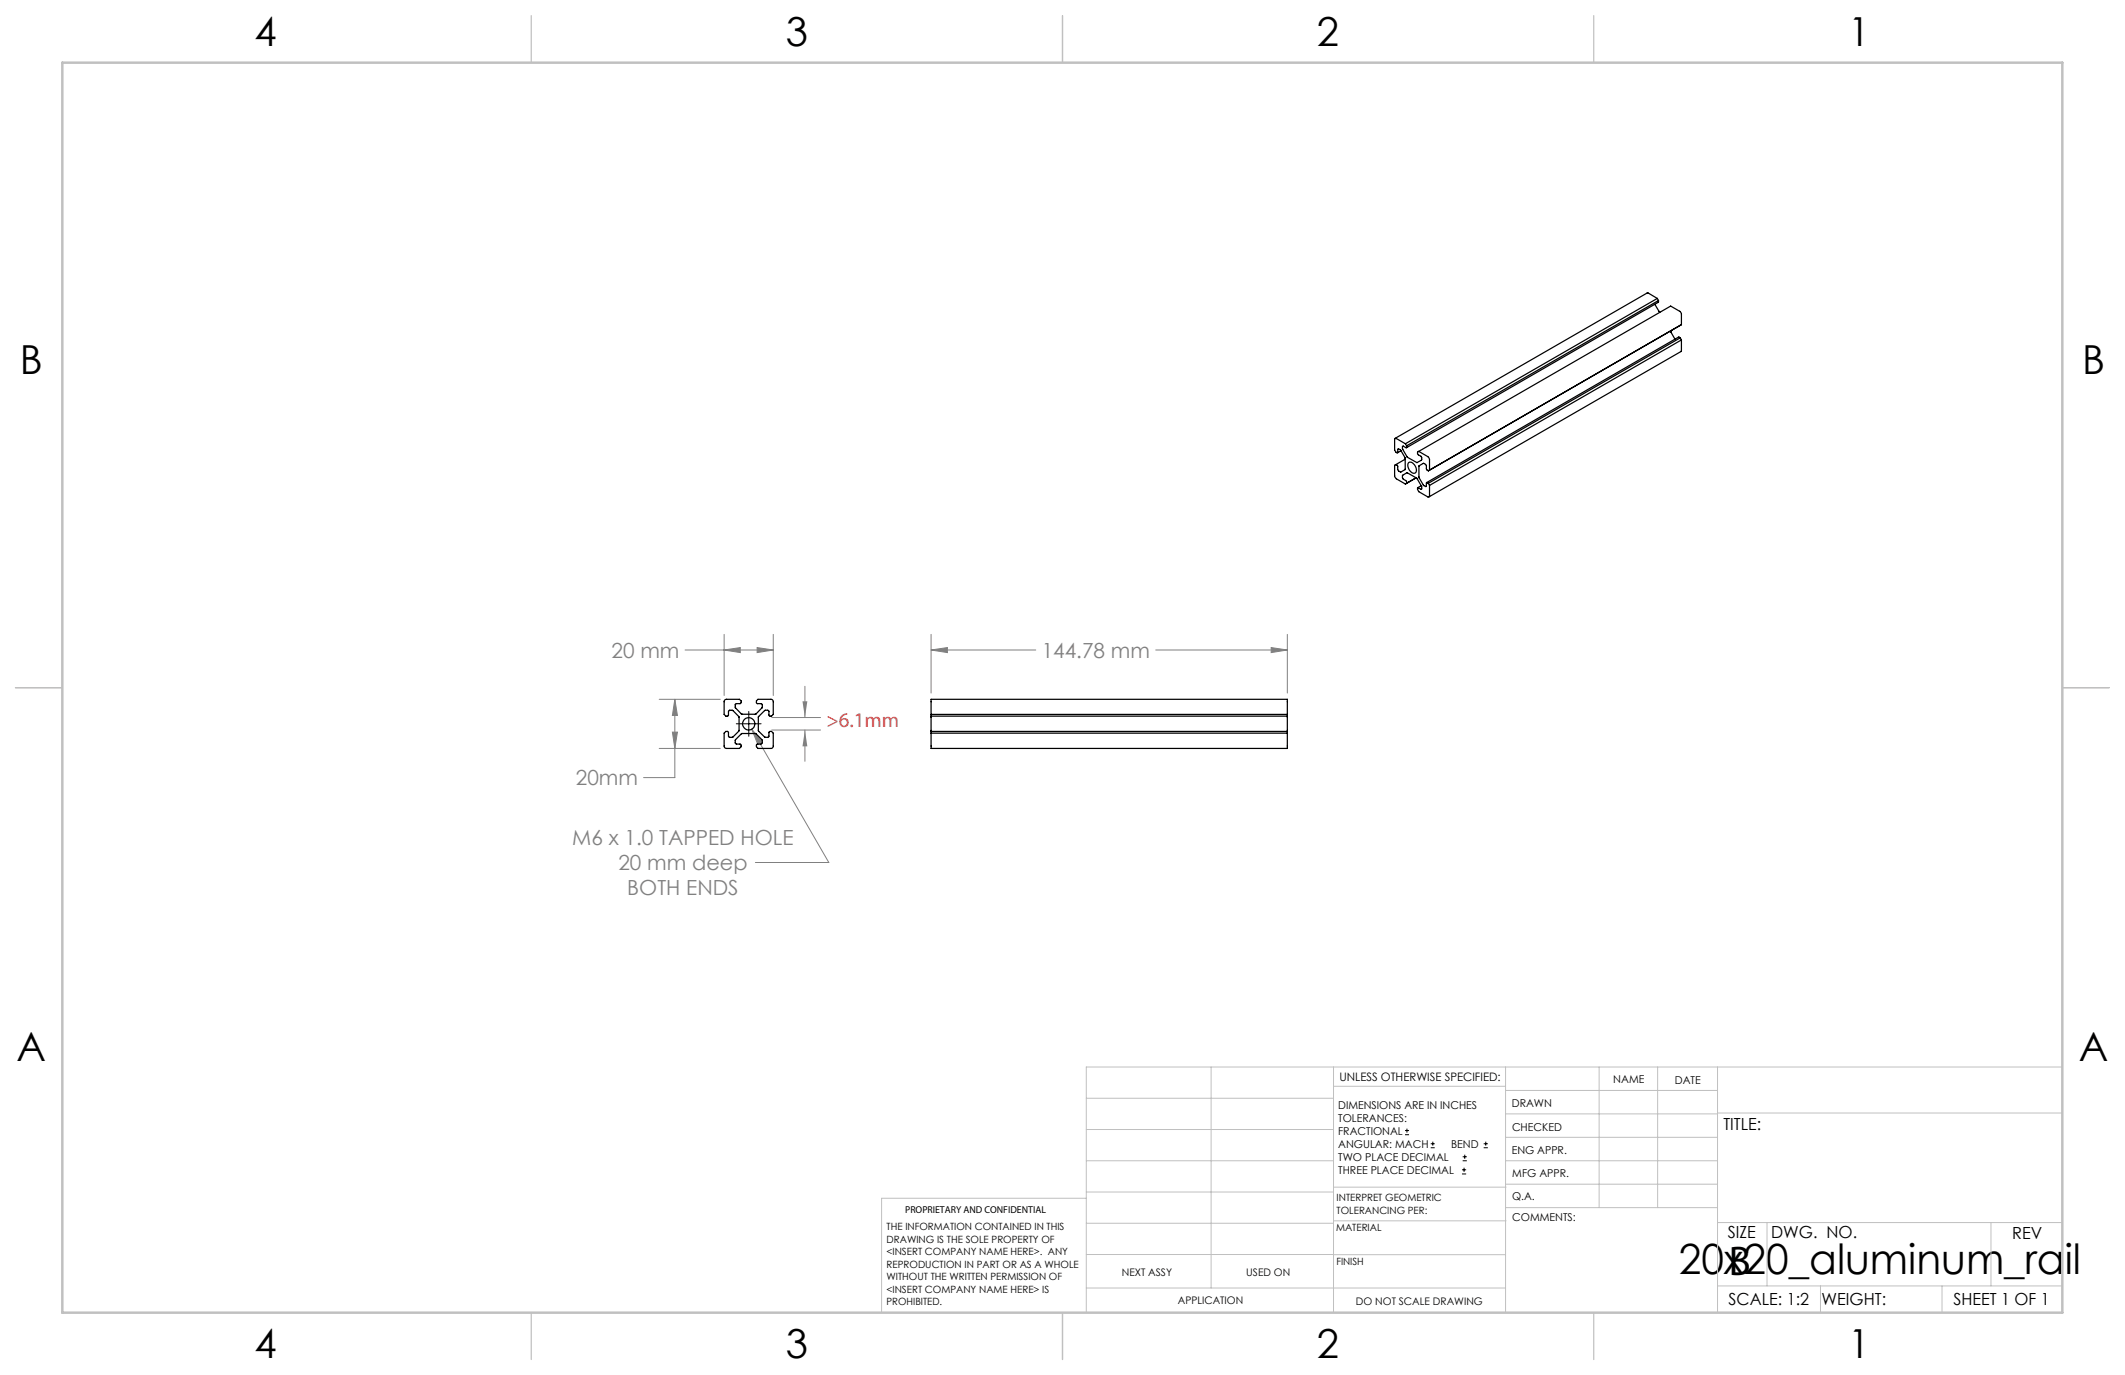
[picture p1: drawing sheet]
<svg xmlns="http://www.w3.org/2000/svg" width="432mm" height="279mm" viewBox="0 0 432 279" stroke-linecap="round" stroke-linejoin="round" font-family="sans-serif">
<!-- layer: Layer 1 -->
<g fill="none" stroke="#000" stroke-width=".2">
<path d="M149.6 147.1h5.1M152.2 144.6v5M285.5 230.6h.8M285.5 229.7h.8M285.9 229.3v.9M290.7 233.2h.8M290.7 232.4h.8M291.1 232v.8M297.1 238.5h.8M297.1 237.7h.8M297.2 235.9h.9M297.2 235.1h.9"/>
<path d="M297.5 237.3v.8M297.6 234.6v.9M301.5 233.2h.8M301.5 232.4h.8M301.9 232v.8"/>
</g>
<g fill="none" stroke="#808080" stroke-width=".2">
<path d="M139.2 132.1h17.9M147.1 132.1l3.3-.5v1zM147.1 128.9v12.4M153.8 131.6l3.3 .5-3.3 .5zM157.1 128.9v12.4M189.2 132.1l3.3-.5v1zM189.2 132.1h21.3M189.2 128.9v11.9M234.8 132.1h26.8M258.3 131.6l3.3 .5-3.3 .5zM261.6 128.9v11.9M133.9 142.1h12.5"/>
<path d="M133.9 152.1h12.5M136.6 148.8h1.1l-.6 3.3zM137.1 142.1l.6 3.3h-1.1zM137.1 142.1v15.9h-6.3M152.8 148.2l2.1 2.6-.9 .5zM152.8 148.2l15.6 27.1h-14.9"/>
</g>
<g fill="none" stroke="#c0c0c0" stroke-width=".2">
<path d="M246.1 216.8v44.9M271 216.8v49.9M305.9 216.8v49.9M324.9 216.8v28.6M336.8 216.8v28.6M349 216.8v49.9M419.1 216.8h-198.4v49.9M220.7 235.9h50.3M220.7 229.5h50.3M220.7 223.2h50.3M271 220.7h34.9M305.9 231.1h43.1"/>
<path d="M305.9 226.3h43.1M305.9 221.6h43.1M305.9 235.9h43.1M349 226.2h70.1M220.7 248.6h50.3M220.7 242.2h50.3M220.7 254.9h50.3M220.7 243.5h-41.6v23.2M271 255h34.9M271 248.1h35M271 241.2h35M305.9 240.6h43.1"/>
<path d="M306 245.4h43M349 248.4h70.1M359.1 248.4v12.9M404.6 248.4v12.9M220.7 261.7h85.2M349 261.3h70.1M369.9 261.3v5.4M394.6 261.3v5.4"/>
</g>
<path d="M108 3.2v9.5M215.9 3.2v9.5M323.8 3.2v9.5M3.1 139.7h9.6M419.1 139.7h9.5M108 266.7v9.6M215.9 266.7v9.6M323.8 266.7v9.6" fill="none" stroke="#c0c0c0" stroke-width=".25"/>
<path d="M12.7 12.7h406.4v254h-406.4z" fill="none" stroke="#c0c0c0" stroke-width=".5"/>
<path d="M152.8 148.2l1.2 3.1 .9-.5zM147.1 132.1l3.3-.5v1zM153.8 131.6l3.3 .5-3.3 .5zM137.1 142.1l.6 3.3h-1.1zM136.6 148.8h1.1l-.6 3.3zM189.2 132.1l3.3-.5v1zM258.3 131.6l3.3 .5-3.3 .5z" fill="#808080"/>
<g fill="none" stroke="#000" stroke-width=".25">
<path d="M336.3 61.8l1 1.6M336.8 60.6l-1.9-1.1h-.2l-51.2 29.6M336.8 60.6l.2 .5M336.8 60.6l-51.2 29.6M337 61.1v.3l-51.2 29.6M337 61.1l-51.2 29.5M339.5 67.2v.3l.9 1.4M341.4 68.7l-.3-.2-51.2 29.6M341.4 68.7l.3 .4M341.4 68.7l-51.2 29.5M341.7 66l-.1-2.5-2.1-1.3-51.2 29.5M341.7 69.1l-.1 2.3-51.2 29.6"/>
<path d="M341.7 66l-51.5 29.7M341.7 66l-.3 .1M341.7 69.1l-51.2 29.5M283.6 94.4l-.2 .1 .1 2.4 .2 .4 1.9 1.1M284.7 91.6l-.7 .4M285.5 93.3l-1.9 1.1M285.6 90.2l-1.9-1.1a.21 .21 0 0 0-.2 0 .21 .21 0 0 0-.1 .2v2.1l.2 .5 .4 .1 .1-.8 .5 .2 .9 1.6v2.4l-.9 .5-.5-.4-.1-.8-.4-.3M285.6 98.4l.2-.2v-.4l-.8-.6v-.5l1-.6 2 1.2 .9 1.6v.5l-.9-.3 .3 .8 1.9 1.1 .3-.2v-2.2M285.6 90.2l.2 .4M285.8 90.6v.4l-.8-.3v.5l.9 1.6 2 1.2 1-.6-.1-.7-.8-.4v-.4l.3-.2M286.2 94.1a.78 .78 0 0 1 1.2 .3 1.06 1.06 0 0 1 0 1.8 1.58 1.58 0 0 1-1.2-2.1zM287.8 97.1l-2.2 1.3"/>
<path d="M288.3 91.7l1.8 1.1 .3 .3 .1 2.4-.3 .2M288.8 98.7l-.7 .4M290.2 95.7l-.3-.3-.2-1-.4-.2-1 .5v2.3l1 1.7 .5 .1v-.7l.4 .1M290.2 98.2l.3 .4M147.2 142.3l.3-.2h2.7l.4 .3v.4l-.2 .2h-.9l-.1 .8 1.3 1.3h2.8l1.4-1.4-.1-.7h-1l-.1-.2v-.4l.3-.3 2.9 .1 .2 .3v2.7l-.3 .3h-.4l-.2-.1v-1l-.7-.1-1.4 1.3v2.9l1.3 1.3 .8-.1 .2-1 .4-.1 .3 .4v2.9l-.4 .2h-2.7l-.3-.4v-.4l.1-.1h.9l.2-.3v-.4l-1.3-1.5h-2.9l-1.3 1.4v.6l.1 .2h.9l.2 .2v.3l-.4 .4-2.8-.1-.3-.3v-2.7l.4-.4h.3l.2 .2 .1 1h.7l1.3-1.2 .1-2.9-1.4-1.4-.7 .1-.1 1-.1 .1h-.4l-.4-.3zM189.2 142.1h72.4v10h-72.4zM189.2 145.5h72.4M189.2 148.6h72.4M189.2 145.2h72.4M189.2 149h72.4"/>
<circle cx="152.1" cy="147.1" r="1.25"/>
</g>
<path d="M163.6 139.5v6.3M156.8 145.8h9.9M156.8 148.3h9.9M163.6 148.3v6.4" fill="none" stroke="#808080" stroke-width=".2"/>
<g fill="#808080">
<path d="M163.1 142.5h1l-.5 3.3z"/>
<path d="M163.6 148.3l.5 3.4h-1z"/>
</g>
<g font-size="8.5">
<text x="341.1" y="258.9">20x20_aluminum_rail</text>
<text x="351.3" y="259">B</text>
</g>
<g font-size="8.1">
<text x="51.7" y="9.3">4</text>
<text x="159.7" y="9.3">3</text>
<text x="267.6" y="9.3">2</text>
<text x="375.6" y="9.3">1</text>
<text x="4" y="76">B</text>
<text x="423.1" y="76">B</text>
<text x="3.3" y="215.7">A</text>
<text x="422.4" y="215.7">A</text>
<text x="51.7" y="276">4</text>
<text x="159.7" y="276">3</text>
<text x="267.6" y="276">2</text>
<text x="375.6" y="276">1</text>
</g>
<g font-size="4.2" fill="#808080">
<text x="124.3" y="133.7">20 mm</text>
<text x="211.7" y="133.7">144.78 mm</text>
<text x="117" y="159.6">20mm</text>
<text x="116.3" y="171.8">M6 x 1.0 TAPPED HOLE</text>
<text x="125.7" y="176.8">20 mm deep</text>
<text x="127.5" y="181.9">BOTH ENDS</text>
</g>
<text font-size="4.2" fill="#d15050" x="167.9" y="147.7">&gt;6.1mm</text>
<g font-size="3.4">
<text x="350.2" y="229.5">TITLE:</text>
<text x="351.1" y="251.6">SIZE</text>
<text x="359.9" y="251.6">DWG. NO.</text>
<text x="408.9" y="251.7">REV</text>
<text x="351.2" y="265.2">SCALE: 1:2</text>
<text x="370.1" y="265.3">WEIGHT:</text>
<text x="396.9" y="265.2">SHEET 1 OF 1</text>
</g>
<text font-size="2.4" x="272.2" y="219.7">UNLESS OTHERWISE SPECIFIED:</text>
<g font-size="2.2">
<text x="327.8" y="220.1">NAME</text>
<text x="340.3" y="220.2">DATE</text>
<text x="271.9" y="225.3">DIMENSIONS ARE IN INCHES</text>
<text x="271.9" y="227.9">TOLERANCES:</text>
<text x="307.2" y="224.9">DRAWN</text>
<text x="271.9" y="230.6">FRACTIONAL</text>
<text x="271.9" y="233.2">ANGULAR: MACH</text>
<text x="294.9" y="233.2">BEND</text>
<text x="307.3" y="229.8">CHECKED</text>
<text x="271.9" y="235.9">TWO PLACE DECIMAL</text>
<text x="271.9" y="238.5">THREE PLACE DECIMAL</text>
<text x="307.2" y="234.5">ENG APPR.</text>
<text x="307.3" y="239.2">MFG APPR.</text>
<text x="307.3" y="243.9">Q.A.</text>
<text x="307.3" y="248.1">COMMENTS:</text>
</g>
<g font-size="2.1">
<text x="227.9" y="259.2">NEXT ASSY</text>
<text x="253.3" y="259.2">USED ON</text>
<text x="239.3" y="265">APPLICATION</text>
<text x="275.5" y="265.1">DO NOT SCALE DRAWING</text>
</g>
<g font-size="2">
<text x="271.6" y="244.1">INTERPRET GEOMETRIC</text>
<text x="180.2" y="250">THE INFORMATION CONTAINED IN THIS</text>
<text x="183.9" y="246.4">PROPRIETARY AND CONFIDENTIAL</text>
<text x="271.5" y="250.2">MATERIAL</text>
<text x="271.6" y="246.6">TOLERANCING PER:</text>
<text x="180.2" y="252.5">DRAWING IS THE SOLE PROPERTY OF</text>
<text x="180.2" y="255.1">&lt;INSERT COMPANY NAME HERE&gt;. ANY</text>
<text x="180.2" y="257.6">REPRODUCTION IN PART OR AS A WHOLE</text>
<text x="271.5" y="257">FINISH</text>
<text x="180.2" y="260.1">WITHOUT THE WRITTEN PERMISSION OF</text>
<text x="180.2" y="262.6">&lt;INSERT COMPANY NAME HERE&gt; IS</text>
<text x="180.2" y="265.2">PROHIBITED.</text>
</g>
</svg>
